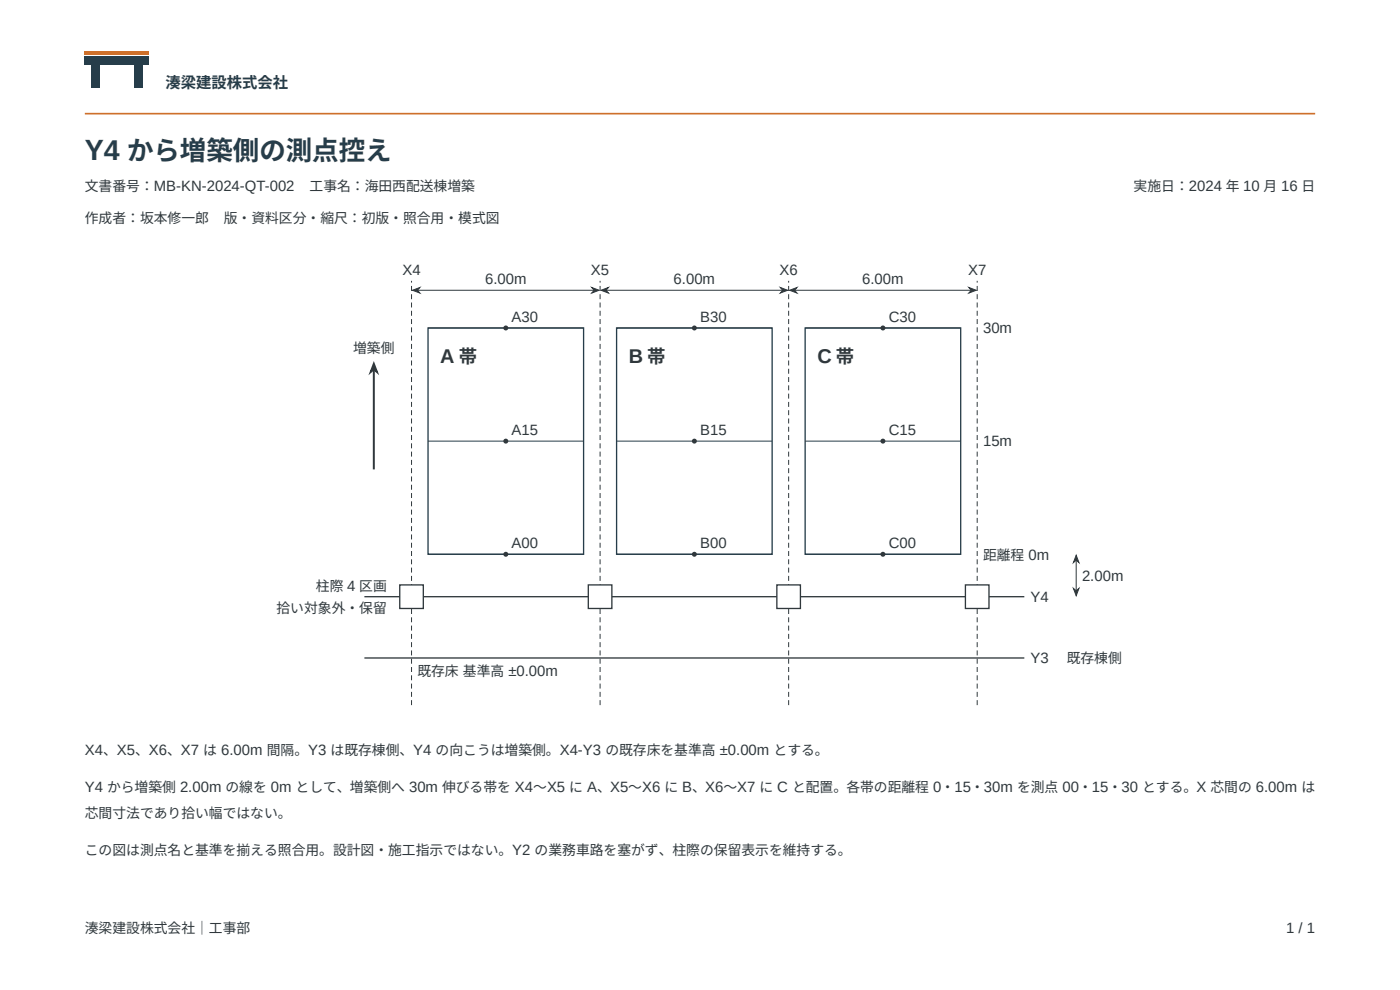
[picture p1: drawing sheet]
<svg xmlns="http://www.w3.org/2000/svg" width="297mm" height="210mm" viewBox="0 0 297 210" stroke-linecap="round" stroke-linejoin="round" font-family="sans-serif">
<g fill="#263d4a">
<path d="M19.3 13.6h1.8v5.1h-1.8z"/>
<path d="M28.5 13.6h1.8v5.1h-1.8z"/>
<path d="M18 11.9h13.6v1.8h-13.6z"/>
</g>
<path d="M18 10.9h13.6v.7h-13.6z" fill="#ce702b"/>
<path d="M18 24.1h261" fill="none" stroke="#ce702b" stroke-width=".35"/>
<path d="M87.3 149.6v-90M127.3 149.6v-90M167.3 149.6v-90M207.3 149.6v-90" fill="none" stroke="#30383c" stroke-width=".21" stroke-dasharray="1.1 .7" stroke-linecap="butt"/>
<path d="M77.3 139.6h140M77.3 126.6h140" fill="none" stroke="#30383c" stroke-width=".28"/>
<g fill="#fff" stroke="#30383c" stroke-width=".28">
<path d="M84.8 124.1h5v5h-5z"/>
<path d="M124.8 124.1h5v5h-5z"/>
<path d="M164.8 124.1h5v5h-5z"/>
<path d="M204.8 124.1h5v5h-5z"/>
</g>
<path d="M228.3 118.9v6.4" fill="none" stroke="#30383c" stroke-width=".21"/>
<g fill="#30383c" stroke="#30383c" stroke-width=".21">
<path d="M227.7 124.8l.6 .5 .6-.5-.6 1.6z"/>
<path d="M228.3 117.8l.6 1.5-.6-.5-.6 .5z"/>
</g>
<path d="M90.8 69.6h33v48h-33z" fill="none" stroke="#263d4a" stroke-width=".28"/>
<path d="M90.8 117.6h33" fill="none" stroke="#263d4a" stroke-width=".21"/>
<circle cx="107.3" cy="117.6" r=".53" fill="#30383c"/>
<path d="M90.8 93.6h33" fill="none" stroke="#263d4a" stroke-width=".21"/>
<circle cx="107.3" cy="93.6" r=".53" fill="#30383c"/>
<path d="M90.8 69.6h33" fill="none" stroke="#263d4a" stroke-width=".21"/>
<circle cx="107.3" cy="69.6" r=".53" fill="#30383c"/>
<path d="M130.8 69.6h33v48h-33z" fill="none" stroke="#263d4a" stroke-width=".28"/>
<path d="M130.8 117.6h33" fill="none" stroke="#263d4a" stroke-width=".21"/>
<circle cx="147.3" cy="117.6" r=".53" fill="#30383c"/>
<path d="M130.8 93.6h33" fill="none" stroke="#263d4a" stroke-width=".21"/>
<circle cx="147.3" cy="93.6" r=".53" fill="#30383c"/>
<path d="M130.8 69.6h33" fill="none" stroke="#263d4a" stroke-width=".21"/>
<circle cx="147.3" cy="69.6" r=".53" fill="#30383c"/>
<path d="M170.8 69.6h33v48h-33z" fill="none" stroke="#263d4a" stroke-width=".28"/>
<path d="M170.8 117.6h33" fill="none" stroke="#263d4a" stroke-width=".21"/>
<circle cx="187.3" cy="117.6" r=".53" fill="#30383c"/>
<path d="M170.8 93.6h33" fill="none" stroke="#263d4a" stroke-width=".21"/>
<circle cx="187.3" cy="93.6" r=".53" fill="#30383c"/>
<path d="M170.8 69.6h33" fill="none" stroke="#263d4a" stroke-width=".21"/>
<circle cx="187.3" cy="69.6" r=".53" fill="#30383c"/>
<path d="M88.6 61.6h37.4M128.6 61.6h37.4M168.6 61.6h37.4" fill="none" stroke="#30383c" stroke-width=".21"/>
<g fill="#30383c" stroke="#30383c" stroke-width=".21">
<path d="M87.5 61.6l1.6-.6-.5 .6 .5 .6z"/>
<path d="M125.5 61l1.6 .6-1.6 .6 .5-.6z"/>
<path d="M127.5 61.6l1.6-.6-.5 .6 .5 .6z"/>
<path d="M165.5 61l1.6 .6-1.6 .6 .5-.6z"/>
<path d="M167.5 61.6l1.6-.6-.5 .6 .5 .6z"/>
<path d="M205.5 61l1.6 .6-1.6 .6 .5-.6z"/>
</g>
<path d="M79.3 78.4v21.2" fill="none" stroke="#30383c" stroke-width=".42"/>
<path d="M79.3 77.2l.7 1.7-.7-.6-.6 .6z" fill="#30383c" stroke="#30383c" stroke-width=".42"/>
<text font-size="6.1" fill="#263d4a" x="18" y="33.9">Y4 から増築側の測点控え</text>
<g font-size="4.2" fill="#30383c">
<text x="93.4" y="77.1">A 帯</text>
<text x="133.4" y="77.1">B 帯</text>
<text x="173.4" y="77.1">C 帯</text>
</g>
<text font-size="3.2" fill="#263d4a" x="35.1" y="18.7">湊梁建設株式会社</text>
<g font-size="3.2" fill="#30383c">
<text x="85.4" y="58.3">X4</text>
<text x="125.4" y="58.3">X5</text>
<text x="165.4" y="58.3">X6</text>
<text x="205.4" y="58.3">X7</text>
<text x="102.9" y="60.3">6.00m</text>
<text x="142.9" y="60.3">6.00m</text>
<text x="182.9" y="60.3">6.00m</text>
<text x="108.5" y="68.3">A30</text>
<text x="148.5" y="68.3">B30</text>
<text x="188.5" y="68.3">C30</text>
<text x="208.5" y="70.7">30m</text>
<text x="108.5" y="92.3">A15</text>
<text x="148.5" y="92.3">B15</text>
<text x="188.5" y="92.3">C15</text>
<text x="208.5" y="94.6">15m</text>
<text x="108.5" y="116.3">A00</text>
<text x="148.5" y="116.3">B00</text>
<text x="188.5" y="116.3">C00</text>
<text x="229.5" y="123.2">2.00m</text>
<text x="218.6" y="127.7">Y4</text>
<text x="218.6" y="140.7">Y3 　既存棟側</text>
<text x="18" y="160.2">X4、X5、X6、X7 は 6.00m 間隔。Y3 は既存棟側、Y4 の向こうは増築側。X4-Y3 の既存床を基準高 ±0.00m とする。</text>
<text x="18" y="167.9">Y4 から増築側 2.00m の線を 0m として、増築側へ 30m 伸びる帯を X4〜X5 に A、X5〜X6 に B、X6〜X7 に C と配置。各帯の距離程 0・15・30m を測点 00・15・30 とする。X 芯間の 6.00m は</text>
<text x="272.8" y="198">1 / 1</text>
</g>
<g font-size="2.9" fill="#30383c">
<text x="18" y="40.6">文書番号：MB-KN-2024-QT-002</text>
<text x="65.7" y="40.6">工事名：海田西配送棟増築</text>
<text x="240.5" y="40.6">実施日：2024 年 10 月 16 日</text>
<text x="18" y="47.3">作成者：坂本修一郎</text>
<text x="47.5" y="47.3">版・資料区分・縮尺：初版・照合用・模式図</text>
<text x="74.9" y="74.8">増築側</text>
<text x="208.5" y="118.7">距離程 0m</text>
<text x="67" y="125.4">柱際 4 区画</text>
<text x="58.7" y="130">拾い対象外・保留</text>
<text x="88.5" y="143.4">既存床 基準高 ±0.00m</text>
<text x="18" y="173.5">芯間寸法であり拾い幅ではない。</text>
<text x="18" y="181.3">この図は測点名と基準を揃える照合用。設計図・施工指示ではない。Y2 の業務車路を塞がず、柱際の保留表示を維持する。</text>
<text x="18" y="198">湊梁建設株式会社｜工事部</text>
</g>
</svg>
